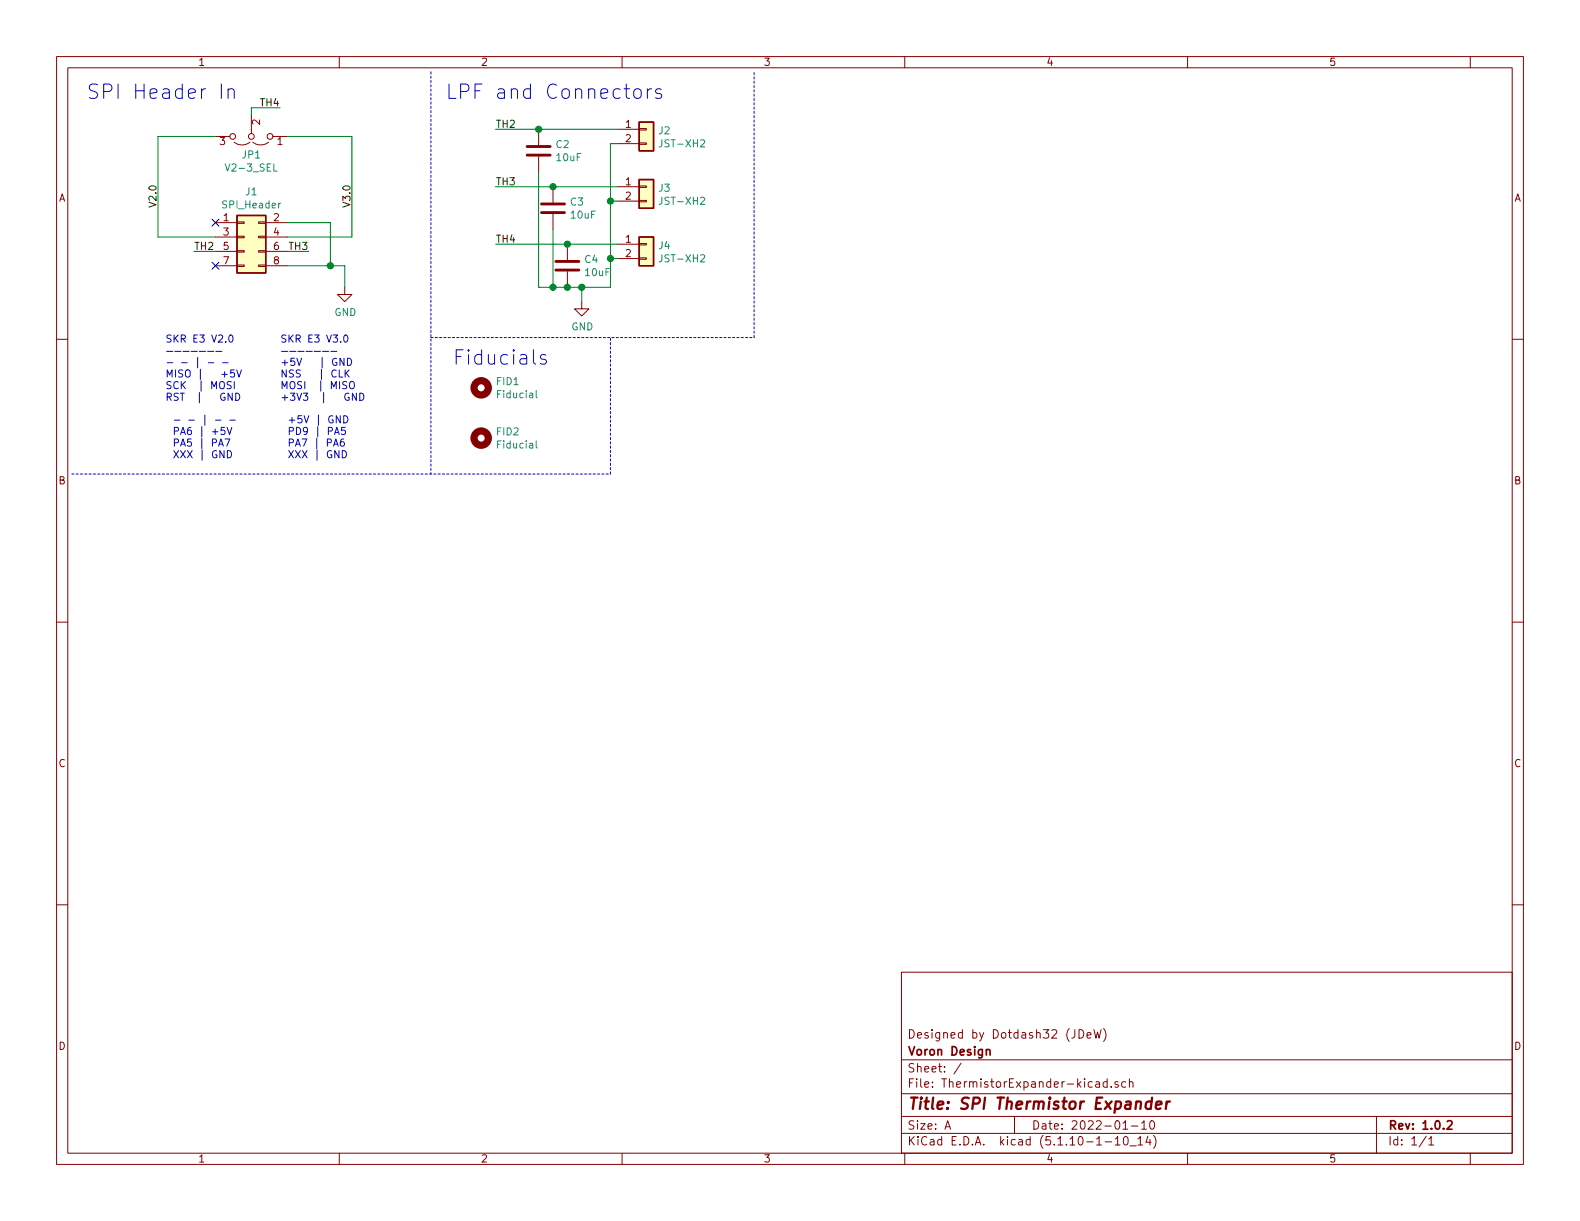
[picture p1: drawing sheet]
<svg xmlns="http://www.w3.org/2000/svg" width="279mm" height="216mm" viewBox="0 0 279 216" stroke-linecap="round" stroke-linejoin="round" font-family="sans-serif">
<g fill="none" stroke="#840000" stroke-width=".18">
<path d="M10 10h259.4v195.9h-259.4zM12 12h255.4v191.9h-255.4zM60 10v2M110 10v2M160 10v2M210 10v2M260 10v2M38.1 39.4h3.8M38.1 24.1h2.5M41.4 25.1a2.26 2.26 0 0 0 2.8 0M41.9 39.2h1.3v.3h-1.3zM44.4 20.3v3.3"/>
<path d="M44.7 25.1a2.26 2.26 0 0 0 2.8 0M45.7 39.2h1.3v.3h-1.3zM47 39.4h3.8M48.3 24.1h2.5M95.2 22.9v2.8M95.2 27.7v2.8M97.8 33v2.8M97.8 37.8v2.8M109.2 22.9h3.8M109.2 25.4h3.8M109.2 33h3.8M109.2 35.6h3.8"/>
<path d="M113 25.3h1.3v.2h-1.3zM113 22.7h1.3v.3h-1.3zM113 35.4h1.3v.3h-1.3zM113 32.9h1.3v.2h-1.3zM10 60h2M38.1 41.9h3.8M38.1 44.5h3.8M38.1 47h3.8M41.9 46.9h1.3v.2h-1.3zM41.9 44.3h1.3v.3h-1.3zM41.9 41.8h1.3v.2h-1.3zM45.7 46.9h1.3v.2h-1.3z"/>
<path d="M45.7 44.3h1.3v.3h-1.3zM45.7 41.8h1.3v.2h-1.3zM47 41.9h3.8M47 44.5h3.8M47 47h3.8M61 50.8v1.3h1.2l-1.2 1.2-1.3-1.2h1.3M100.3 43.2v2.8M100.3 48v2.8M102.9 53.3v1.3h1.2l-1.2 1.3-1.3-1.3h1.3M109.2 43.2h3.8M109.2 45.7h3.8M113 45.6h1.3v.2h-1.3z"/>
<path d="M113 43.1h1.3v.2h-1.3zM267.4 60h2M10 110h2M267.4 110h2M10 160h2M267.4 160h2M159.4 171.9h108v32h-108zM159.4 197.4h108M159.4 193.4h108M159.4 187.4h108M167.1 199.7l.5-1.5 .5 1.5M167.2 199.2h.8"/>
<path d="M170 188l-1.3 1.9M179.4 197.4v3M190.8 182.1a.75 .75 0 0 1 .9 .7 .75 .75 0 0 1-.9 .8zM192.2 183.1l.7-.2v-.2l-.5-.1-.2 .2 .1 .7h.6M193.4 182.1l.4 1.5 .3-1.1 .3 1.1 .3-1.5M193.8 191.3h.6v1M194.4 191.6l-.5 .1a.29 .29 0 0 0-.2 .3 .29 .29 0 0 0 .2 .3l.5-.1M195.1 181.9a1.71 1.71 0 0 1 0 2.3M195.8 191.3h-.4l-.3 .2v.6l.3 .2 .4-.1M195.8 190.8v1.5M196.5 192.1v.2M197.7 191.3h-.3l-.2 .2v.2l.5 .1v.4h-.5"/>
<path d="M198.6 199.7h.8M199.1 191.3h-.4l-.4 .2 .1 .6 .3 .2 .4-.1M199.7 191.4l.2-.1h.4l.1 1M199.7 190.8v1.5M200.1 199.1h1.1M201.9 198.6l.4-.4v1.5M201.9 199.7h.8M203.5 198.2h.2a.8 .8 0 0 1 .5 .7 .8 .8 0 0 1-.5 .8 1 1 0 0 1-.2-1.5zM243.4 197.4v6.5M60 203.9v2M110 203.9v2M159.4 200.4h108"/>
<path d="M160 203.9v2M195.4 201.9h1.2M197.2 201.4l.4-.4v1.5M197.2 202.5h.9M198.8 201.1l.3-.1a.94 .94 0 0 1 0 1.5l-.4-.3v-.7zM199.8 202.6h1.1M201.2 201.4l.5-.4v1.5M201.2 202.5h.9M203 200.9l-.4 1.1h1M203.4 201.5v1M204 200.8a1.71 1.71 0 0 1 0 2.2M210 203.9v2"/>
<path d="M252.2 200.9l-1.2 1.9M252.7 201.4l.4-.4v1.5M252.7 202.5h.8M260 203.9v2"/>
<circle cx="41.1" cy="24.1" r=".51"/>
<circle cx="44.5" cy="24.1" r=".51"/>
<circle cx="47.8" cy="24.1" r=".51"/>
</g>
<path d="M174.4 185.7l.1-.1a.37 .37 0 0 1 .6 .2v.8M255.9 198.3l.2-.1h.4l.2 .1 .1 .3-.1 .2-.8 .9h.9" fill="none" stroke="#840000" stroke-width=".3"/>
<path d="M203.6 194.8a.68 .68 0 0 0-1 .3v.6l.1 .3 .2 .1 .6-.1M203.7 194.1l-.2 2M204.4 195.4l1-.2v-.4h-.6l-.3 .2-.1 1 .2 .1 .6-.1M206.3 194.8l-.2 1.3M206.9 194.8a.54 .54 0 0 0-.6 .3" fill="none" stroke="#840000" stroke-width=".41"/>
<g fill="none" stroke="#840000" stroke-width="1.3">
<circle cx="85.1" cy="77.5" r="1.27"/>
<circle cx="85.1" cy="68.6" r="1.27"/>
</g>
<path d="M94.8 78v1l.2 .2M94.8 69.1v1.1l.2 .1" fill="none" stroke="#008484" stroke-width=".18"/>
<g fill="#ffffc2" stroke="#ffffc2" stroke-width=".18">
<path d="M113 21.6h2.6v5.1h-2.6z"/>
<path d="M113 31.8h2.6v5h-2.6z"/>
<path d="M113 41.9h2.6v5.1h-2.6z"/>
<path d="M41.9 38.1h5.1v10.2h-5.1z"/>
</g>
<path d="M41.9 38.1h5.1v10.2h-5.1zM113 21.6h2.6v5.1h-2.6zM113 31.8h2.6v5h-2.6zM113 41.9h2.6v5.1h-2.6z" fill="none" stroke="#840000" stroke-width=".25"/>
<path d="M93.2 27.4h4.1M93.2 25.9h4.1M95.8 37.6h4M95.8 36.1h4M98.3 47.8h4.1M98.3 46.2h4.1" fill="none" stroke="#840000" stroke-width=".51"/>
<path d="M76.2 12.7v71.1M76.2 59.7h57.1M133.3 59.7v-47M12.7 83.8h95.2M107.9 83.8v-24.1" fill="none" stroke="#0000c2" stroke-width=".18" stroke-dasharray=".4 .4"/>
<g fill="none" stroke="#008400" stroke-width=".18">
<path d="M49.5 19.1h-5.1v1.2M38.1 24.1h-10.2v17.8h10.2M50.8 39.4h7.6v7.6M50.8 24.1h11.4v17.8h-11.4M87.6 22.9h21.6M87.6 33h21.6M107.9 35.6h1.3M109.2 25.4h-1.3v25.4h-12.7v-20.3M34.3 44.5h3.8M50.8 47h10.2v3.8M50.8 44.5h3.8M87.6 43.2h21.6"/>
<path d="M97.8 40.6v10.2M102.9 50.8v2.5M107.9 45.7h1.3"/>
</g>
<g fill="none" stroke="#0000c2" stroke-width=".18">
<path d="M39.1 14.9v2.5M40.3 16a.63 .63 0 0 1 1.1 .1v1.3M40.3 15.7v1.7M112.3 15.8a.67 .67 0 0 1 1.1 .4v.7a.68 .68 0 0 1-.7 .5 .68 .68 0 0 1-.6-.5v-.7zM114.5 15.7v1.7M115.2 15.7a.69 .69 0 0 0-.7 .5M116.9 15.8a.62 .62 0 0 0-1 .3l.2 .3 .6 .1 .2 .2 .1 .2-.1 .4-.2 .1-.8-.1M40.6 59.4l.2-.2a.67 .67 0 0 1 .4 .7 .67 .67 0 0 1-.4 .6l-.3-.2v-.3zM60.9 59.4l.2-.2a.67 .67 0 0 1 .4 .7 .67 .67 0 0 1-.4 .6l-.3-.2v-.3zM29.5 62.1h1.1M29.6 64.1h1M30.8 74.3h1"/>
<path d="M30.9 62.1h1.1M32.1 64.1h1M32.4 62.1h1.1M33.4 74.3h1M33.8 62.1h1.1M35 63.2v1.8M35.3 62.1h1M35.4 65.3v1.8M36.2 73.4v1.8M36.7 62.1h1.1M36.8 64.1h1M38.1 74.3h1"/>
<path d="M38.2 62.1h1M38.7 78.9l.4-1.3 .4 1.3M38.8 78.5h.6M39.2 66.2h1M39.4 64.1h.9M39.7 75.6h-.6v.6l.4-.2 .3 .3v.3l-.3 .2-.4-.1M39.7 65.7v1M39.8 77.6h.8l-.5 1.3M40.2 75.6l.4 1.2 .4-1.2M40.2 79.7a.64 .64 0 0 1 .7 .6 .64 .64 0 0 1-.7 .6zM40.6 74.3h1M40.9 67.5h-.5l-.2 .1v.3l.6 .3 .1 .3-.3 .2h-.4"/>
<path d="M41.1 69.5v1.3l-.8-1.3v1.3M41.4 65.4h-.6v.6l.1-.1 .5 .1v.5l-.2 .2-.4-.2M41.4 67.5v1.2M41.7 69.5a.64 .64 0 0 1 .7 .7 .64 .64 0 0 1-.7 .6zM41.9 65.4l.4 1.3 .4-1.3M49.8 62.1h1.1M51.2 62.1h1.1M52.5 63.3l.4 1.3 .4-1.3M52.7 62.1h1.1M54.1 62.1h1.1M55.6 62.1h1.1M56.8 65.3v1.8"/>
<path d="M57 63.2v1.8M57 62.1h1.1M57.2 69.4v1.8M58.5 62.1h1.1M59 78.9l.4-1.3 .4 1.3M59.1 78.5h.6M59.2 76.8l.4-1.2 .4 1.2M59.3 76.5h.6M59.5 65.5a.51 .51 0 0 0-.7 0 .51 .51 0 0 0-.1 .6 .46 .46 0 0 0 .2 .5 .46 .46 0 0 0 .6-.1M59.5 63.4a.59 .59 0 0 0-.7 .6 .59 .59 0 0 0 .7 .6l.1-.5h-.3M60 65.4v1.3h.6M60.2 73.5v1.3l-.7-1.3v1.3"/>
<path d="M60.5 79.7a.64 .64 0 0 1 .8 .6 .64 .64 0 0 1-.8 .6zM60.8 73.5a.64 .64 0 0 1 .7 .6 .64 .64 0 0 1-.7 .7zM60.8 77.6l-.4 .1a.81 .81 0 0 0 0 1.2l.4-.1 .1-.4-.2-.3h-.3l-.2 .3M60.8 63.3v1.3l-.7-1.3v1.3M61 75.6h-.6v.6l.1-.2 .5 .2v.5l-.2 .1-.4-.1M61 65.4v1.3M61.2 66l.5 .7M61.3 67.5h-.5l-.1 .1v.3l.5 .3 .1 .3-.2 .2h-.5M61.4 63.3a.64 .64 0 0 1 .8 .7 .64 .64 0 0 1-.8 .6zM61.7 69.6a.59 .59 0 0 0-.7 .6 .59 .59 0 0 0 .7 .5v-.4h-.2M61.7 65.4l-.7 .7M61.9 67.6l.2-.1a.45 .45 0 0 1 .6 .4v.4l-.2 .4h-.5a.92 .92 0 0 1-.1-1.1z"/>
<path d="M63 69.5v1.3l-.7-1.3v1.3M63.6 69.5a.64 .64 0 0 1 .7 .7 .64 .64 0 0 1-.7 .6zM96.5 62.8l-.6-.1-.3 .3 .1 .4 .8 .3 .1 .2-.1 .4-.2 .1-.7-.1"/>
</g>
<g fill="#008400" stroke="#008400" stroke-width=".25">
<circle cx="97.8" cy="33" r=".51"/>
<circle cx="100.3" cy="43.2" r=".51"/>
<circle cx="95.3" cy="22.9" r=".51"/>
<circle cx="100.3" cy="50.8" r=".51"/>
<circle cx="97.8" cy="50.8" r=".51"/>
<circle cx="58.4" cy="47" r=".51"/>
<circle cx="102.9" cy="50.8" r=".51"/>
<circle cx="108" cy="45.7" r=".51"/>
<circle cx="108" cy="35.6" r=".51"/>
</g>
<path d="M37.5 38.8l1.2 1.2M38.7 38.8l-1.2 1.2M37.5 46.4l1.2 1.2M38.7 46.4l-1.2 1.2" fill="none" stroke="#000084" stroke-width=".18"/>
<g font-size="3.5" fill="#0000c2">
<text x="15.2" y="17.5">SPI Header In</text>
<text x="78.7" y="17.5">LPF and Connectors</text>
<text x="80" y="64.5">Fiducials</text>
</g>
<text font-size="2.8" fill="#840000" x="160.4" y="196.2">Title: SPI Thermistor Expander</text>
<g font-size="2.1" fill="#840000">
<text x="160.4" y="183.6">Designed by Dotdash32 (JDeW)</text>
<text x="160.4" y="189.6">Sheet: /</text>
<text x="160.4" y="186.6">Voron Design</text>
<text x="160.4" y="192.3">File: ThermistorExpander-kicad.sch</text>
<text x="160.4" y="202.5">KiCad E.D.A. kicad (5.1.10-1-10_14)</text>
<text x="160.4" y="199.7">Size: A</text>
<text x="182.4" y="199.7">Date: 2022-01-10</text>
<text x="245.4" y="199.7">Rev: 1.0.2</text>
<text x="245.4" y="202.5">Id: 1/1</text>
</g>
<g font-size="1.8" fill="#840000">
<text x="35" y="11.6">1</text>
<text x="85" y="11.6">2</text>
<text x="135" y="11.6">3</text>
<text x="185" y="11.6">4</text>
<text x="235" y="11.6">5</text>
<text x="46" y="22.1" transform="rotate(-90 46 22.1)">2</text>
<text x="110.6" y="22.6">1</text>
<text x="38.9" y="25.7">3</text>
<text x="49" y="25.7">1</text>
<text x="110.6" y="25.1">2</text>
<text x="10.4" y="35.6">A</text>
<text x="110.6" y="32.8">1</text>
<text x="110.6" y="35.3">2</text>
<text x="267.8" y="35.6">A</text>
<text x="39.5" y="39.1">1</text>
<text x="39.5" y="41.7">3</text>
<text x="48.4" y="39.1">2</text>
<text x="48.4" y="41.7">4</text>
<text x="39.5" y="44.2">5</text>
<text x="39.5" y="46.7">7</text>
<text x="48.4" y="44.2">6</text>
<text x="48.4" y="46.7">8</text>
<text x="110.6" y="42.9">1</text>
<text x="110.6" y="45.5">2</text>
<text x="10.4" y="85.6">B</text>
<text x="267.8" y="85.6">B</text>
<text x="10.4" y="135.6">C</text>
<text x="267.8" y="135.6">C</text>
<text x="10.4" y="185.6">D</text>
<text x="267.8" y="185.6">D</text>
<text x="35" y="205.5">1</text>
<text x="85" y="205.5">2</text>
<text x="135" y="205.5">3</text>
<text x="185" y="205.5">4</text>
<text x="235" y="205.5">5</text>
</g>
<g font-size="1.8">
<text x="46.2" y="18.8">TH4</text>
<text x="87.6" y="22.6">TH2</text>
<text x="87.6" y="32.8">TH3</text>
<text x="27.7" y="36.8" transform="rotate(-90 27.7 36.8)">V2.0</text>
<text x="62" y="36.8" transform="rotate(-90 62 36.8)">V3.0</text>
<text x="34.3" y="44.2">TH2</text>
<text x="51.3" y="44.2">TH3</text>
<text x="87.6" y="42.9">TH4</text>
</g>
<g font-size="1.8" fill="#008484">
<text x="116.5" y="23.7">J2</text>
<text x="42.9" y="28">JP1</text>
<text x="98.4" y="26.2">C2</text>
<text x="98.5" y="28.5">10uF</text>
<text x="117" y="26.1">JST-XH2</text>
<text x="40.4" y="30.3">V2-3_SEL</text>
<text x="43.5" y="34.5">J1</text>
<text x="116.5" y="33.9">J3</text>
<text x="39.5" y="36.9">SPI_Header</text>
<text x="100.9" y="36.3">C3</text>
<text x="101" y="38.7">10uF</text>
<text x="117" y="36.2">JST-XH2</text>
<text x="103.5" y="46.5">C4</text>
<text x="116.5" y="44.1">J4</text>
<text x="117" y="46.4">JST-XH2</text>
<text x="103.6" y="48.8">10uF</text>
<text x="59.1" y="55.9">GND</text>
<text x="101" y="58.4">GND</text>
<text x="87.9" y="68.1">FID1</text>
<text x="88.1" y="70.4">Fiducial</text>
<text x="87.9" y="77">FID2</text>
<text x="88.1" y="79.3">Fiducial</text>
</g>
<g font-size="1.8" fill="#0000c2">
<text x="29.2" y="60.6">SKR E3 V2.0</text>
<text x="49.5" y="60.6">SKR E3 V3.0</text>
<text x="49.5" y="64.7">+5V</text>
<text x="29.2" y="66.8">MISO |</text>
<text x="29.2" y="68.8">SCK | MOSI</text>
<text x="29.2" y="70.9">RST |</text>
<text x="35.7" y="70.9">GND</text>
<text x="49.5" y="66.8">NSS</text>
<text x="49.5" y="68.8">MOSI | MISO</text>
<text x="49.5" y="70.9">+3V3 |</text>
<text x="30.5" y="76.9">PA6 | +5V</text>
<text x="50.8" y="74.9">+5V | GND</text>
<text x="50.8" y="76.9">PD9 | PA5</text>
<text x="30.5" y="79">PA5 | PA7</text>
<text x="30.5" y="81">XXX | GND</text>
<text x="50.8" y="79">PA7 | PA6</text>
<text x="50.8" y="81">XXX | GND</text>
</g>
</svg>
